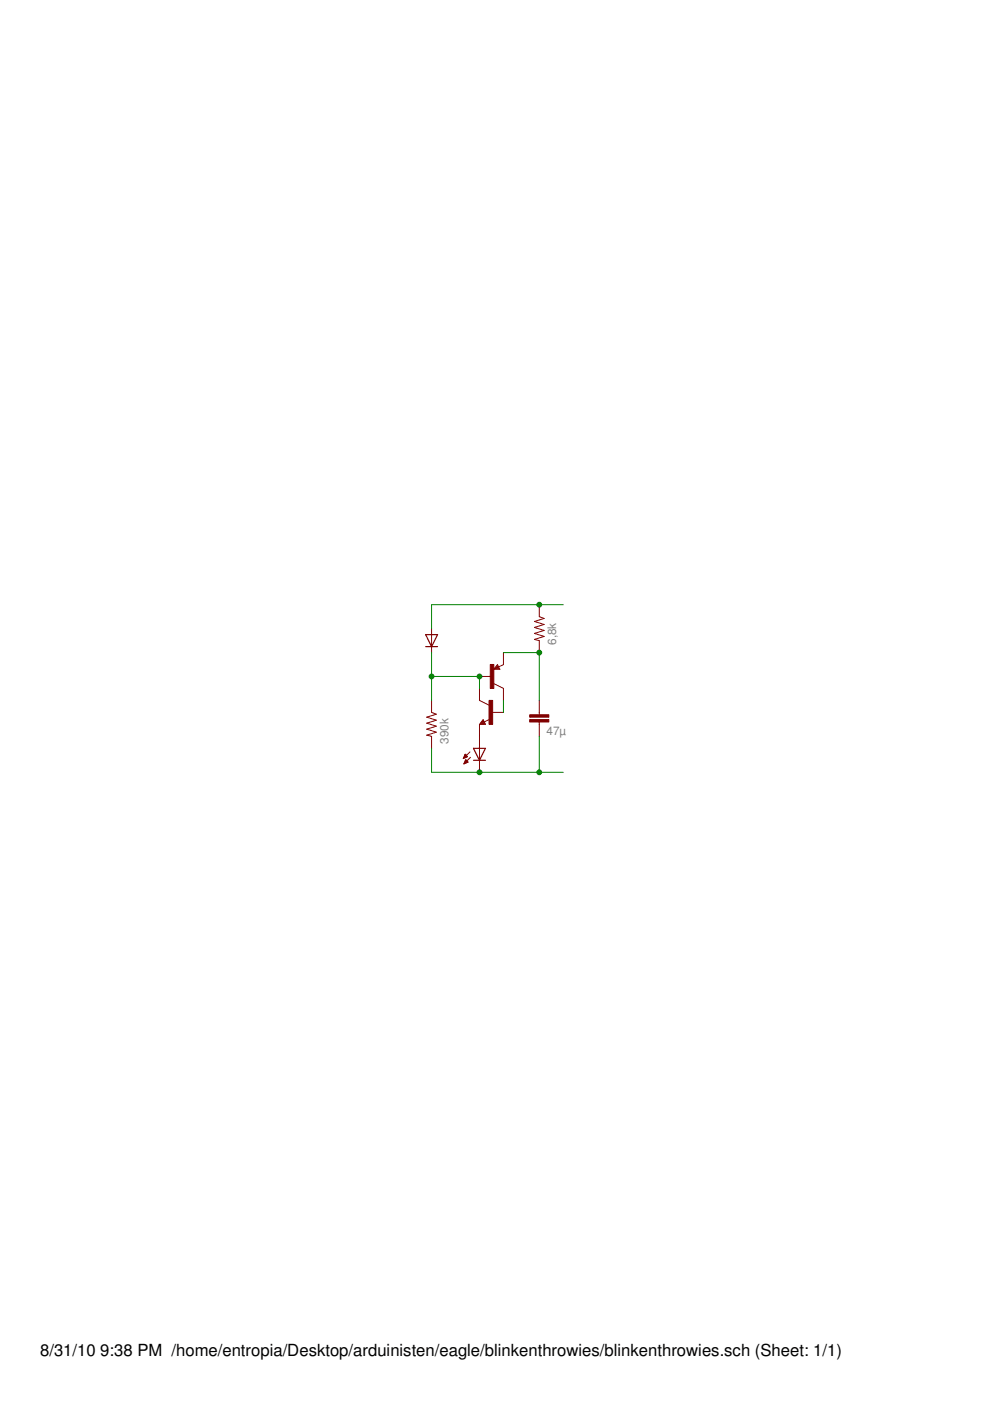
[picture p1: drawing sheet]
<svg xmlns="http://www.w3.org/2000/svg" width="210mm" height="297mm" viewBox="0 0 210 297" stroke-linecap="round" stroke-linejoin="round" font-family="sans-serif">
<g fill="#800000" stroke="#800000" stroke-width=".21">
<path d="M91.5 133.3v2.5z"/>
<path d="M91.5 135.8v2.6z"/>
<path d="M91.5 156.1v2.6z"/>
<path d="M91.5 148.5v2.5z"/>
<path d="M91.5 151l1 .4z"/>
<path d="M90.5 152.1l2-.7z"/>
<path d="M90.5 152.1l2 .6z"/>
<path d="M90.5 153.3l2-.6z"/>
<path d="M90.5 153.3l2 .7z"/>
<path d="M90.5 154.6l2-.6z"/>
<path d="M90.5 154.6l2 .6z"/>
<path d="M90.5 155.9l2-.7z"/>
<path d="M90.5 155.9l1 .2z"/>
<path d="M114.3 135.8v2.6z"/>
<path d="M114.3 128.2v2.5z"/>
<path d="M114.3 130.7l1.1 .4z"/>
<path d="M113.3 131.8l2.1-.7z"/>
<path d="M113.3 131.8l2.1 .6z"/>
<path d="M113.3 133l2.1-.6z"/>
<path d="M113.3 133l2.1 .7z"/>
<path d="M113.3 134.3l2.1-.6z"/>
<path d="M113.3 134.3l2.1 .6z"/>
<path d="M113.3 135.6l2.1-.7z"/>
<path d="M113.3 135.6l1 .2z"/>
<path d="M101.7 161.2v2.5z"/>
<path d="M101.7 156.1v2.6z"/>
<path d="M101.7 158.7v2.5z"/>
<path d="M99.6 159.4l-1.4 1.4z"/>
<path d="M99.8 160.6l-1.4 1.4z"/>
<path d="M98.6 159.9l-.4 .9z"/>
<path d="M98.6 159.9l.5 .5z"/>
<path d="M98.2 160.8l.9-.4z"/>
<path d="M98.3 160.7h.3z"/>
<path d="M98.4 160.5h.5z"/>
<path d="M98.4 160.4h.7z"/>
<path d="M98.5 160.3h.5z"/>
<path d="M98.5 160.2h.4z"/>
<path d="M98.6 160.1h.1z"/>
<path d="M98.7 161.1l-.3 .9z"/>
<path d="M98.7 161.1l.5 .5z"/>
<path d="M98.4 162l.8-.4z"/>
<path d="M98.4 161.9h.2z"/>
<path d="M98.4 161.7h.5z"/>
<path d="M98.5 161.6h.6z"/>
<path d="M98.6 161.5h.6z"/>
<path d="M98.6 161.4h.5z"/>
<path d="M98.7 161.3h.2z"/>
<path d="M104.2 151h2.5z"/>
<path d="M101.7 153.6v2.5z"/>
<path d="M101.7 146v2.5z"/>
<path d="M101.7 148.5l2 1z"/>
<path d="M102.4 152.6l-.7 1z"/>
<path d="M101.7 153.6h1.2z"/>
<path d="M102.4 152.6l.5 1z"/>
<path d="M102.7 153.1l1.2-.6z"/>
<path d="M101.7 143.4h2.5z"/>
<path d="M106.7 146v2.5z"/>
<path d="M106.7 138.4v2.5z"/>
<path d="M104.7 141.9l2-1z"/>
<path d="M104.7 144.9l2 1.1z"/>
<path d="M105.5 140.9l.5 1z"/>
<path d="M104.7 141.9h1.3z"/>
<path d="M105.5 140.9l-.8 1z"/>
<path d="M105.4 141.1l.4 .7z"/>
<path d="M105.3 141.3l.3 .5z"/>
<path d="M105.2 141.4l.2 .4z"/>
<path d="M105.1 141.6l.1 .2z"/>
<path d="M105 141.6l.1 .2z"/>
<path d="M114.3 148.5v2.5z"/>
<path d="M114.3 153.6v2.5z"/>
<path d="M114.3 151v.6z"/>
<path d="M114.3 153.1v.5z"/>
</g>
<g fill="#800000" stroke="#800000" stroke-width=".25">
<path d="M90.3 134.6l1.2 2.5z"/>
<path d="M92.8 134.6l-1.3 2.5z"/>
<path d="M91.5 137.1h1.3z"/>
<path d="M90.3 134.6h2.5z"/>
<path d="M90.3 137.1h1.2z"/>
<path d="M102.9 158.7l-1.2 2.5z"/>
<path d="M100.4 158.7l1.3 2.5z"/>
<path d="M101.7 161.2h1.2z"/>
<path d="M100.4 161.2h1.3z"/>
<path d="M101.7 158.7h1.2z"/>
<path d="M100.4 158.7h1.3z"/>
<path d="M101.9 153.5h.8z"/>
<path d="M102.4 152.8l-.5 .7z"/>
<path d="M102.4 152.8l.3 .5z"/>
<path d="M102.3 153.3h.4z"/>
<path d="M102.4 153.1l-.1 .2z"/>
</g>
<g fill="#800000" stroke="#800000" stroke-width=".21">
<path d="M103.7 148.5h.8v5.1h-.8z"/>
<path d="M103.9 140.9h.8v5.1h-.8z"/>
<path d="M112.3 152.6h4.1v.5h-4.1z"/>
<path d="M112.3 151.6h4.1v.5h-4.1z"/>
</g>
<g fill="#008000" stroke="#008000" stroke-width=".21">
<path d="M91.5 128.2v5.1z"/>
<path d="M91.5 128.2h22.8z"/>
<path d="M114.3 128.2h5.1z"/>
<path d="M91.5 138.4v5z"/>
<path d="M91.5 143.4v5.1z"/>
<path d="M91.5 143.4h10.2z"/>
<path d="M101.7 143.4v2.6z"/>
<path d="M91.5 158.7v5z"/>
<path d="M91.5 163.7h10.2z"/>
<path d="M101.7 163.7h12.6z"/>
<path d="M114.3 156.1v7.6z"/>
<path d="M114.3 163.7h5.1z"/>
<path d="M106.7 148.5v2.5z"/>
<path d="M106.7 138.4h7.6z"/>
<path d="M114.3 138.4v10.1z"/>
<circle cx="114.3" cy="128.2" r=".51"/>
<circle cx="101.7" cy="143.4" r=".51"/>
<circle cx="91.5" cy="143.4" r=".51"/>
<circle cx="101.7" cy="163.7" r=".51"/>
<circle cx="114.3" cy="163.7" r=".51"/>
<circle cx="114.3" cy="138.4" r=".51"/>
</g>
<g font-size="3.5">
<text x="8.5" y="287.5">8/31/10</text>
<text x="21.3" y="287.5">9:38 PM /home/entropia/Desktop/arduinisten/eagle/blinkenthrowies/blinkenthrowies.sch (Sheet: 1/1)</text>
</g>
<g font-size="2.5" fill="#808080">
<text x="117.9" y="136.8" transform="rotate(-90 117.9 136.8)">6,8k</text>
<text x="115.9" y="155.7">47µ</text>
<text x="95.1" y="157.8" transform="rotate(-90 95.1 157.8)">390k</text>
</g>
</svg>
